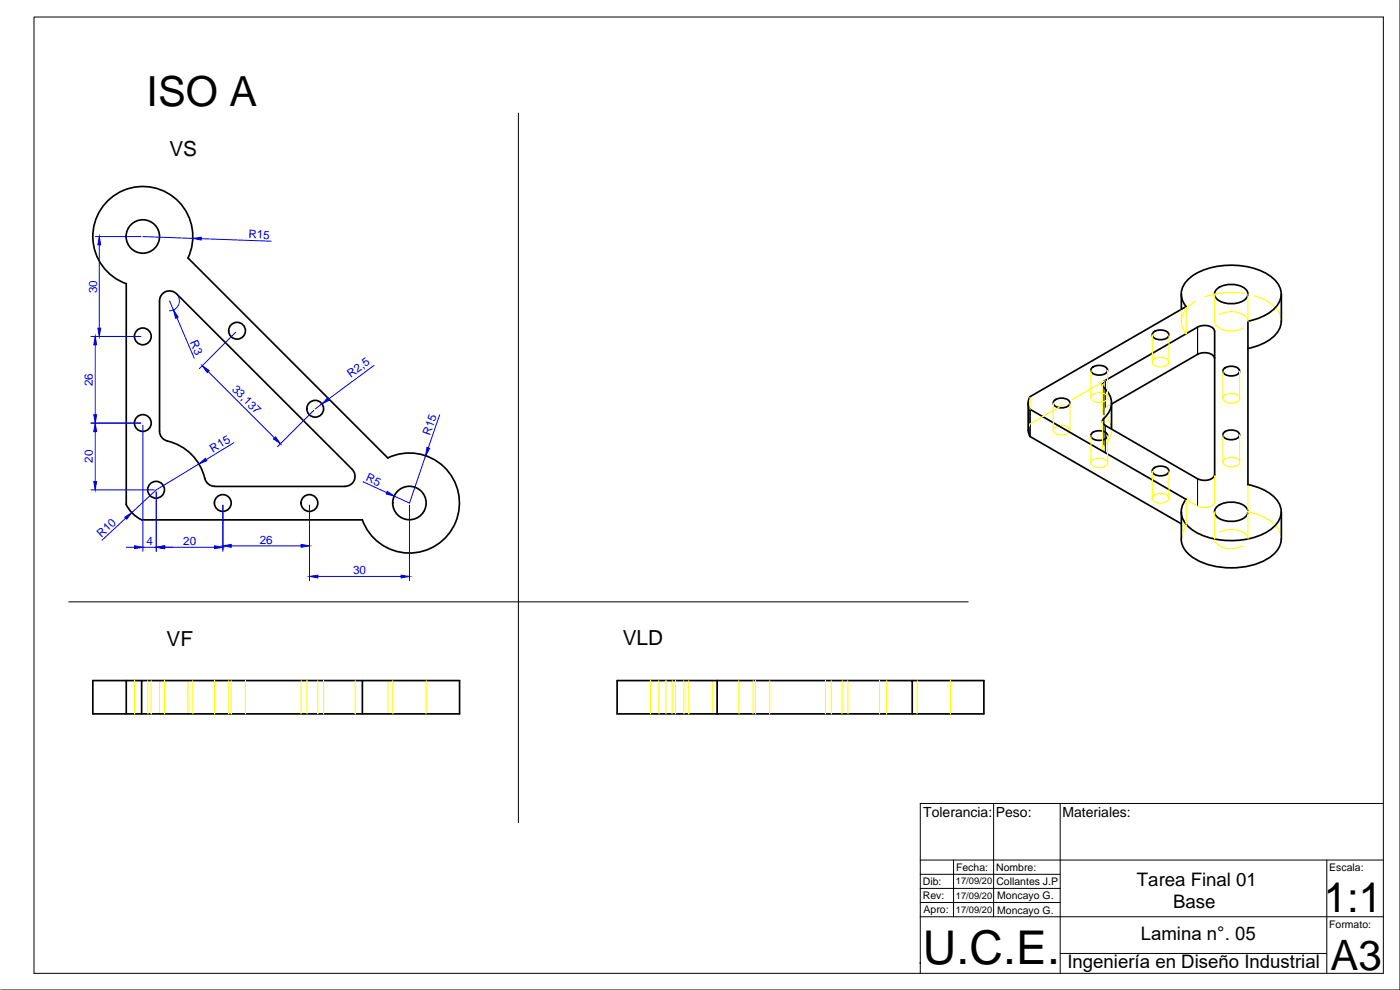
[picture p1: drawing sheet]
<svg xmlns="http://www.w3.org/2000/svg" width="420mm" height="297mm" viewBox="0 0 420 297" stroke-linecap="round" stroke-linejoin="round" font-family="sans-serif">
<!-- layer: MD_Oculto -->
<g fill="none" stroke="#ff0" stroke-width=".34">
<path d="M354.5 92.8v3.6M358.9 90.3a6.6 6.6 0 0 0-4 8.1l1.1 1.7v-8.1M364.5 96.3a3.8 3.8 0 0 0 4 3l2.7-.2 1.8-.6M364.5 88.3v8.1M366 94.4a7.1 7.1 0 0 1 8.2 .9l.3 1.2M373.5 88.1a24.9 24.9 0 0 0-11.9 1M374.5 88.3v8.1M376.4 88.7a11.8 11.8 0 0 1 7.8 5.9l.4 1.8M309.1 119v3.8M327.4 111.1v8.2M327.8 118.5a3.1 3.1 0 0 1 4.6 .7 2.42 2.42 0 0 1-3.1 1.5 1.48 1.48 0 0 1-1.7-2zM330.8 115.4v8.2"/>
<path d="M331.7 114.2l-10 5.7M332.4 111.1v8.2M345.8 100.5v8.2M346 108.1a3.4 3.4 0 0 1 4.7 .2l.1 .3a2.51 2.51 0 0 1-3.2 1.5 1.48 1.48 0 0 1-1.6-2zM350.8 100.5v8.2M367 111.4v8.1M367.5 118.7a3.4 3.4 0 0 1 4.4 .5 1.49 1.49 0 0 1-1.6 1.7 2.55 2.55 0 0 1-3.3-1.4zM372 111.4v8.1M316.1 120.9v8.2M316.3 128.5a3.3 3.3 0 0 1 4.7 .2 1.94 1.94 0 0 1-2.6 1.8 1.87 1.87 0 0 1-2.3-1.7zM319.1 121.4l-10 5.8-.5 1.9M321.1 120.9v8.2"/>
<path d="M327.4 130.7v8.2M327.8 138.1a3.1 3.1 0 0 1 4.6 .7 2.42 2.42 0 0 1-3.1 1.5 1.48 1.48 0 0 1-1.7-2zM330.8 126.4v8.2M332.4 130.7v8.2M333.6 121.2l-2.5 1.7a1.1 1.1 0 0 0 .2 1.6 5.9 5.9 0 0 1-.3 9.5 1.28 1.28 0 0 0 .7 1.8M333.6 128.8v.3M367 130.5v8.1M367.5 137.8a3.4 3.4 0 0 1 4.4 .5 1.49 1.49 0 0 1-1.6 1.7 2.55 2.55 0 0 1-3.3-1.4zM372 130.5v8.1M345.8 141.3v8.2M346 148.9a3.4 3.4 0 0 1 4.7 .2 1.49 1.49 0 0 1-1.6 1.8 2.49 2.49 0 0 1-3.3-1.4zM350.8 141.3v8.2"/>
<path d="M354.5 157.2l1.5 .8M356 158a5.7 5.7 0 0 0-1.5 3.7M364.5 142.4v8.2a2.97 2.97 0 0 1-3.7 1.7l-1.4-.5-3.4-2v8.2M364.5 153.6v8.1M366 159.7a7.1 7.1 0 0 1 8.2 1l.3 1.2M374.5 153.6a13.7 13.7 0 0 1 9.3 5.5l.7 1.8 .1 .8M374.5 145.4v16.3M364.5 161.6a3.8 3.8 0 0 0 4 3l2.7-.1 1.8-.7M40.4 204.2v10M44.4 204.2v10M45.4 204.2v10M47.9 204.2v10"/>
<path d="M49.4 204.2v10M56.4 204.2v10M57.9 204.2v10M64.4 204.2v10M68.7 204.2v10M69.4 204.2v10M73.7 204.2v10M90.4 204.2v10M92.1 204.2v10M95.4 204.2v10M97.1 204.2v10M106.6 204.2v10"/>
<path d="M116.4 204.2v10M117.9 204.2v10M127.9 204.2v10M195.2 204.2v10M197.7 204.2v10M199.9 204.2v10M201.7 204.2v10M202.7 204.2v10M205.2 204.2v10M206.7 204.2v10M213.8 204.2v10M221.7 204.2v10"/>
<path d="M226 204.2v10M226.7 204.2v10M231 204.2v10M247.7 204.2v10M249.5 204.2v10M252.7 204.2v10M254.5 204.2v10M263.9 204.2v10M266.1 204.2v10M275.3 204.2v10M285.2 204.2v10"/>
</g>
<!-- layer: MD_Visible -->
<g fill="none" stroke="#000" stroke-width=".51">
<path d="M346.1 99.7a3.4 3.4 0 0 1 4.6 .4 1.58 1.58 0 0 1-1.8 1.8h-1.2a1.44 1.44 0 0 1-1.5-.6 1.44 1.44 0 0 1-.1-1.6zM354.5 88.3v4.5M356 92a5.8 5.8 0 0 1 1.5-9 22.6 22.6 0 0 1 23.7-.2 6 6 0 0 1 1.9 9 15 15 0 0 1-8.6 4.6v49a12.7 12.7 0 0 1 9.6 6.2 6.1 6.1 0 0 1-2.9 7.4 22.7 22.7 0 0 1-23.7-.2 5.8 5.8 0 0 1-1.5-9M356 92l-46.9 27-.5 1.6 .1 1.1 .4 1.1M364.5 99.4a3.2 3.2 0 0 0-4.1-1.6l-1 .4-27.7 16M364.5 99.4v43M365.3 86.6a7.1 7.1 0 0 1 8.9 .5 2.11 2.11 0 0 1-1.1 3.2 7.2 7.2 0 0 1-8.2-1 1.9 1.9 0 0 1 .4-2.7zM384.6 88.3l-.1 8.1a7.7 7.7 0 0 1-4.7 6.3l-2.5 1.1-2.8 .8M327.7 110.4a3.4 3.4 0 0 1 4.6 .3 1.58 1.58 0 0 1-1.8 1.8h-1.3a1.44 1.44 0 0 1-1.4-.6 1.44 1.44 0 0 1-.1-1.5zM331.3 116.3a5.8 5.8 0 0 1 0 9.2M331.7 114.2a1.23 1.23 0 0 0-.4 2.1M364.5 107.5a3.2 3.2 0 0 0-4.1-1.6l-1 .4-25.8 14.9"/>
<path d="M367.3 110.6a3.4 3.4 0 0 1 4.6 .4 1.58 1.58 0 0 1-1.8 1.8h-1.2a1.44 1.44 0 0 1-1.5-.6 1.44 1.44 0 0 1-.1-1.6zM47.9 129.4v-39.1a2.98 2.98 0 0 1 1.8-2.8 2.98 2.98 0 0 1 3.3 .7l52.7 52.6a2.99 2.99 0 0 1 .6 3.3 2.99 2.99 0 0 1-2.7 1.8M47.9 129.4l.5 1.6 .7 .8 1.1 .5M50.2 132.3a15 15 0 0 1 11.3 11.3M116.4 137.4a15 15 0 0 1 20.2 7.5 15 15 0 0 1-8.2 20 15 15 0 0 1-19.7-9M116.4 137.4l-60-60a15 15 0 0 0-7.6-20.2 15 15 0 0 0-19.9 8.3 15 15 0 0 0 9 19.6v66.2M308.6 120.9v8.1l.5 1.9M316.4 120.2a3.4 3.4 0 0 1 4.6 .3 1.58 1.58 0 0 1-1.8 1.8h-1.3a1.44 1.44 0 0 1-1.4-.5 1.44 1.44 0 0 1-.1-1.6zM327.7 130a3.4 3.4 0 0 1 4.6 .3 1.58 1.58 0 0 1-1.8 1.8h-1.3a1.44 1.44 0 0 1-1.4-.6 1.44 1.44 0 0 1-.1-1.5zM331.3 125.5a1.23 1.23 0 0 0 .4 2.1M331.7 127.7l27.7 16M333.6 120.9v7.9"/>
<path d="M367.3 129.8a3.4 3.4 0 0 1 4.6 .3 1.58 1.58 0 0 1-1.8 1.8h-1.2a1.44 1.44 0 0 1-1.5-.6 1.44 1.44 0 0 1-.1-1.5zM37.8 151.3a10 10 0 0 0 4.7 4.7h66.3M61.5 143.6l.8 1.5 1 .6 1.1 .2M64.4 146h39.2M346.1 140.6a3.4 3.4 0 0 1 4.6 .3 1.58 1.58 0 0 1-1.8 1.8h-1.2a1.44 1.44 0 0 1-1.5-.5 1.44 1.44 0 0 1-.1-1.6zM354.5 153.6v8.1M356 149.8l-46.9-27v8.2l45.4 26.2M364.5 142.4a3.2 3.2 0 0 1-4.1 1.6l-1-.4M365.3 152a7.1 7.1 0 0 1 8.9 .5 2.11 2.11 0 0 1-1.1 3.1 7.2 7.2 0 0 1-8.2-1 1.9 1.9 0 0 1 .4-2.6zM384.6 153.6v8.1M354.5 161.7a8.2 8.2 0 0 0 5.6 6.8 23.2 23.2 0 0 0 21.1-1.4 6.9 6.9 0 0 0 3.3-5.4M37.9 204.2h-10v10h10v-10h4.6"/>
<path d="M42.5 214.2h66.3v-10h29.1v10h-29.1M108.8 204.2h-66.3v10h-4.6M215.2 204.2h58.6v10h-58.6M215.2 204.2h-30v10h30M215.2 204.2v10M273.8 204.2h21.5v10h-21.5"/>
<circle cx="42.9" cy="71" r="5"/>
<circle cx="71.1" cy="99.2" r="2.52"/>
<circle cx="42.9" cy="100.9" r="2.52"/>
<circle cx="42.9" cy="126.9" r="2.52"/>
<circle cx="94.6" cy="122.6" r="2.52"/>
<circle cx="46.8" cy="146.9" r="2.52"/>
<circle cx="66.9" cy="150.9" r="2.52"/>
<circle cx="92.9" cy="150.9" r="2.52"/>
<circle cx="122.9" cy="150.9" r="5"/>
</g>
<!-- layer: MD_Visible fina -->
<path d="M359.4 98.2v8.1M331.7 114.2v2.5M331.3 125.5v1.9" fill="none" stroke="#000" stroke-width=".34"/>
<!-- layer: MD_Oculta fina -->
<path d="M331.3 116.3v8.2M331.7 116.7v5.6M331.3 127.4v6.3M331.7 127.7v8.1M359.4 143.7v8.1" fill="none" stroke="#000" stroke-width=".3"/>
<!-- layer: 0 -->
<g fill="none" stroke="#000" stroke-width=".3">
<path d="M10.2 5.1h405v286.9h-405zM420.2 .1v296.9h-420M155.6 33.9v212.9M20.6 180.6h270M276.2 258h139M286.2 258v17.1M298.2 241.1v34M318.2 241.1v50.9M398.2 258v34M415.2 241.1h-139v50.9M276.2 275.1h139M276.2 270.8h42"/>
<path d="M276.2 266.6h42M276.2 262.3h42M276.2 289.1h.1M318.2 286.1h80"/>
</g>
<!-- layer: Cotas -->
<g fill="none" stroke="#00d" stroke-width=".3">
<path d="M28.6 71h13.6M29.8 73.5v25M42.9 71l15 .5M60.4 71.6l21 .8M50.9 90.3l1.2 2.7M53.1 95.3l5.2 12.2M53.4 88.6a2.98 2.98 0 0 1-2.6 4.6M70.7 99.7l-10.9 10.9M27.3 101h14.9M28.6 103.4v21M62.5 111.5l19.9 19.9M112.3 109.6l-13.7 10.1"/>
<path d="M27.3 126.9h14.9M28.6 129.5v15M42.9 127.6v37.8M59.7 139.2l-12.8 7.8-7.3 6.8M70.2 132.8l-8.4 5.1M94.1 123.1l-10.8 10.9M96.6 121.2l-2 1.5M127.7 136.8l-4.8 14.1-4.5-2M132 124.4l-3.5 10M27.3 147h19M37.7 155.5l-7.1 6.6M46.9 147.6v17.8"/>
<path d="M66.9 151.6v13.8M92.9 151.6v22.6M109 144.6l7.1 3.2M122.9 151.6v22.6M37.9 164.2h2.5M42.9 164.2h4M49.4 164.2h15M69.4 163.8h21M95.4 173h25"/>
</g>
<g fill="#00d" stroke="#00d" stroke-width=".3">
<path d="M116.2 147.4l2.2 1.5-2.5-.7z"/>
<path d="M128.1 134.3l.8 .2-1.2 2.3z"/>
<path d="M98.4 119.4l.5 .6-2.3 1.2z"/>
<path d="M52.1 93l1.4 2.2-.8 .3z"/>
<path d="M59.7 139.2l1.9-1.7 .5 .7z"/>
<path d="M37.5 155.2l2.1-1.4-1.6 2z"/>
<path d="M29.8 71l.4 2.5h-.8z"/>
<path d="M29.4 98.5h.8l-.4 2.5z"/>
<path d="M28.6 101l.4 2.4h-.8z"/>
<path d="M28.2 124.4h.8l-.4 2.5z"/>
<path d="M28.6 126.9l.4 2.6h-.8z"/>
<path d="M28.2 144.5h.8l-.4 2.5z"/>
<path d="M46.9 164.2l2.5-.4v.8z"/>
<path d="M64.4 163.8l2.5 .4-2.5 .4z"/>
<path d="M66.9 163.8l2.5-.4v.8z"/>
<path d="M90.4 163.4l2.5 .4-2.5 .4z"/>
<path d="M92.9 173l2.5-.4v.8z"/>
<path d="M120.4 172.6l2.5 .4-2.5 .4z"/>
<path d="M40.4 163.8l2.5 .4-2.5 .4z"/>
<path d="M57.9 71.5l2.5-.3v.8z"/>
<path d="M60.7 109.7l2.1 1.5-.6 .6z"/>
<path d="M82.1 131.7l.6-.6 1.5 2z"/>
</g>
<text font-size="14" x="277" y="289.2">U.C.E.</text>
<g font-size="12.6">
<text x="397.3" y="273.7">1:1</text>
<text x="399.3" y="290.9">A3</text>
</g>
<text font-size="12.5" x="44" y="31.8">ISO A</text>
<g font-size="6.2">
<text x="50.8" y="46.7">VS</text>
<text x="50" y="193.8">VF</text>
<text x="186.9" y="193.7">VLD</text>
</g>
<g font-size="5.6">
<text x="341.2" y="265.8">Tarea Final 01</text>
<text x="352.1" y="272.5">Base</text>
<text x="342.3" y="282">Lamina n°. 05</text>
<text x="320.3" y="290.5">Ingeniería en Diseño Industrial</text>
</g>
<g font-size="4.2">
<text x="277.1" y="245.1">Tolerancia:</text>
<text x="298.9" y="245.1">Peso:</text>
<text x="318.9" y="245.1">Materiales:</text>
</g>
<g font-size="3.5" fill="#00d">
<text x="74.5" y="71.4" transform="rotate(2 74.5 71.4)">R15</text>
<text x="29.1" y="87.9" transform="rotate(-90 29.1 87.9)">30</text>
<text x="57" y="102.7" transform="rotate(67 57 102.7)">R3</text>
<text x="105.3" y="113.4" transform="rotate(-36 105.3 113.4)">R2,5</text>
<text x="27.9" y="115.9" transform="rotate(-90 27.9 115.9)">26</text>
<text x="69.4" y="116.9" transform="rotate(45 69.4 116.9)">33,137</text>
<text x="129.1" y="130.8" transform="rotate(-71 129.1 130.8)">R15</text>
<text x="63.9" y="135.8" transform="rotate(-31 63.9 135.8)">R15</text>
<text x="27.9" y="138.9" transform="rotate(-90 27.9 138.9)">20</text>
<text x="109.6" y="144.1" transform="rotate(25 109.6 144.1)">R5</text>
<text x="30.4" y="161.4" transform="rotate(-43 30.4 161.4)">R10</text>
<text x="44" y="163.6">4</text>
<text x="55" y="163.5">20</text>
<text x="78" y="163.1">26</text>
<text x="106" y="172.3">30</text>
</g>
<g font-size="3.1">
<text x="286.9" y="261.3">Fecha:</text>
<text x="299" y="261.3">Nombre:</text>
<text x="398.9" y="261.3">Escala:</text>
<text x="276.9" y="265.5">Dib:</text>
<text x="276.9" y="269.8">Rev:</text>
<text x="299" y="265.6">Collantes J.P</text>
<text x="299.3" y="269.9">Moncayo G.</text>
<text x="277.2" y="274.1">Apro:</text>
<text x="299.3" y="274.1">Moncayo G.</text>
<text x="398.9" y="278.3">Formato:</text>
</g>
<g font-size="2.8">
<text x="286.9" y="269.6">17/09/20</text>
<text x="286.9" y="265.3">17/09/20</text>
<text x="286.9" y="273.8">17/09/20</text>
</g>
</svg>
